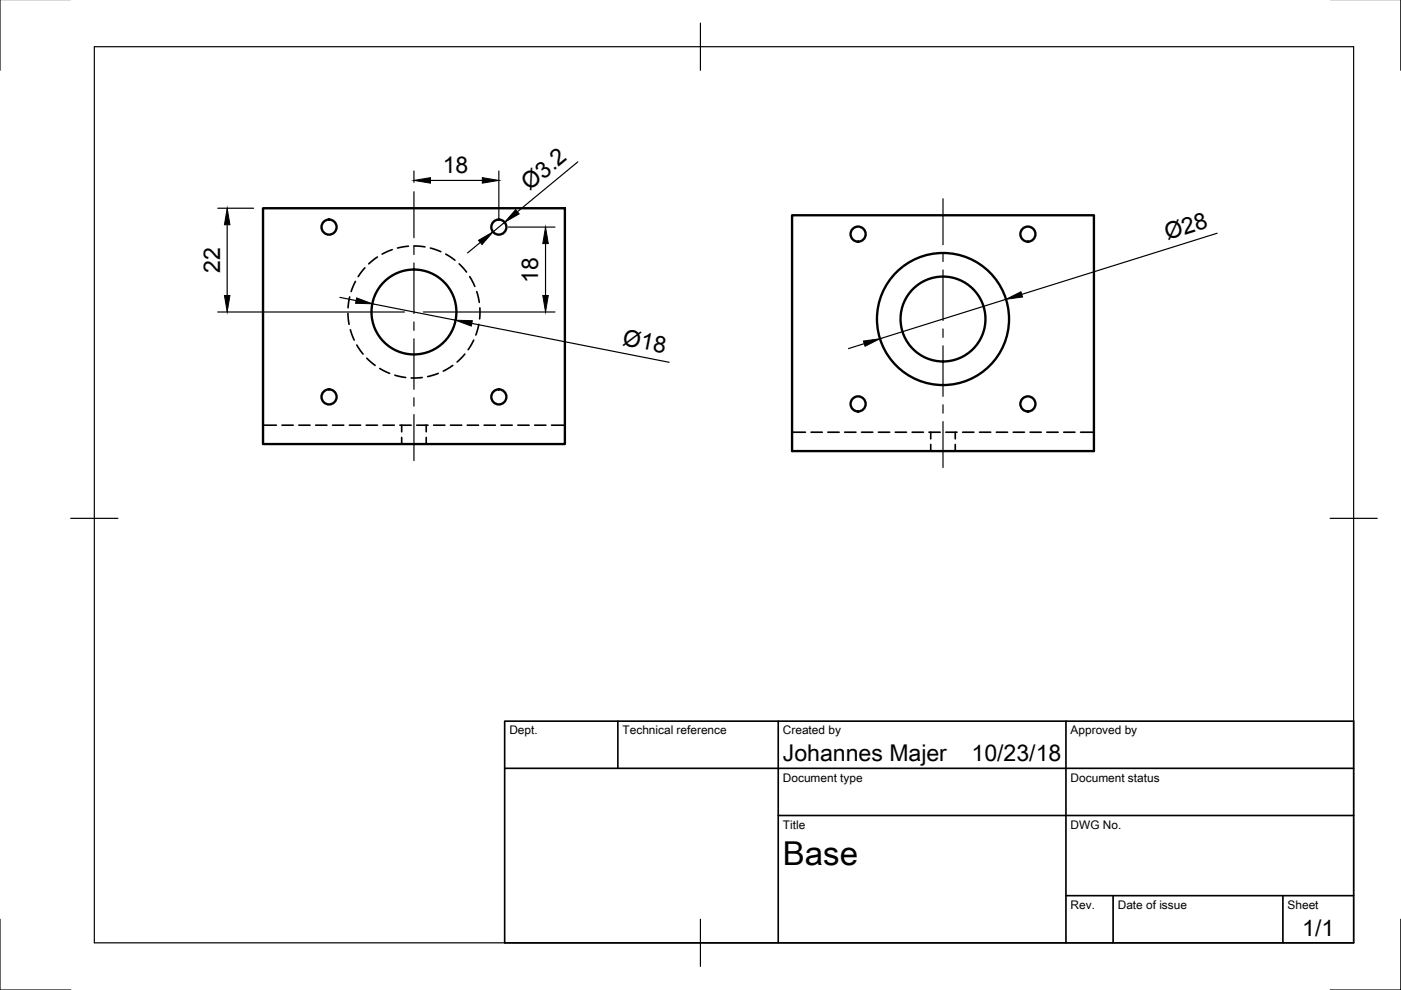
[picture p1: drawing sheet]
<svg xmlns="http://www.w3.org/2000/svg" width="297mm" height="210mm" viewBox="0 0 297 210" stroke-linecap="round" stroke-linejoin="round" font-family="sans-serif">
<!-- layer: Visible -->
<g fill="none" stroke="#000" stroke-width=".5">
<path d="M55.8 44.2h64v49.9h-64zM167.9 45.6h64v50h-64z"/>
<circle cx="69.8" cy="48.1" r="1.6"/>
<circle cx="105.8" cy="48.1" r="1.6"/>
<circle cx="181.9" cy="49.6" r="1.6"/>
<circle cx="217.9" cy="49.6" r="1.6"/>
<circle cx="87.8" cy="66.2" r="9"/>
<circle cx="199.9" cy="67.6" r="9"/>
<circle cx="199.9" cy="67.6" r="14"/>
<circle cx="69.8" cy="84.1" r="1.6"/>
<circle cx="105.8" cy="84.1" r="1.6"/>
<circle cx="181.9" cy="85.6" r="1.6"/>
<circle cx="217.9" cy="85.6" r="1.6"/>
</g>
<!-- layer: Hidden -->
<g fill="none" stroke="#000" stroke-width=".35">
<path d="M75.4 59.7l-.9 2.1M77.4 56.8l-1.5 1.8M80 54.5l-1.8 1.4M83.2 52.9l-2.2 1M86.6 52.2l-2.3 .4M87.8 52.1l2.3 .2M91.2 52.6l2.3 .8M94.5 53.9l2 1.3M97.3 55.9l1.6 1.8M99.6 58.6l1.1 2.1M73.8 66.4l.2 2.4M74.1 63l-.3 2.3"/>
<path d="M74.3 69.9l.8 2.2M75.6 73.1l1.4 2M77.8 75.9l1.7 1.6M80.5 78.1l2.1 1.1M83.7 79.6l2.3 .4M92.9 79.2l-2.2 .6M96 77.5l-2 1.2M98.6 75.1l-1.7 1.6M100.4 72.1l-1.1 2M101.1 61.8l.5 2.3M101.5 68.8l-.6 2.2M101.7 65.3v2.3"/>
<path d="M55.8 90.2h2.8M59.8 90.2h2.4M63.4 90.2h2.3M66.9 90.2h2.4M70.5 90.2h2.4M74.1 90.2h2.4M77.6 90.2h2.4M81.2 90.2h2.4M84.8 90.2h2.4M85.2 90.2v1.4M85.2 92.7v1.4M88.4 90.2h2.3"/>
<path d="M89.5 80l-2.3 .1M90.4 90.2v1.4M90.4 92.7v1.4M91.9 90.2h2.4M95.5 90.2h2.4M99.1 90.2h2.4M102.6 90.2h2.4M106.2 90.2h2.4M109.8 90.2h2.4M113.4 90.2h2.3M116.9 90.2h2.9M167.9 91.6h2.9"/>
<path d="M172 91.6h2.3M175.5 91.6h2.4M179.1 91.6h2.4M182.7 91.6h2.4M186.2 91.6h2.4M189.8 91.6h2.4M193.4 91.6h2.4M197 91.6h2.3M197.3 91.6v1.4M197.3 94.2v1.4M200.5 91.6h2.4M202.5 91.6v1.4"/>
<path d="M202.5 94.2v1.4M204.1 91.6h2.4M207.7 91.6h2.4M211.2 91.6h2.4M214.8 91.6h2.4M218.4 91.6h2.4M222 91.6h2.3M225.5 91.6h2.4M229.1 91.6h2.8"/>
</g>
<!-- layer: Border -->
<path d="M0 -.1v15M297 -.1v15M20 9.9h267v190h-267zM148.5 4.9v10M15 109.9h10M282 109.9h10M0 194.9v15h15M148.5 194.9v10M297 194.9v15h-15" fill="none" stroke="#000" stroke-width=".25"/>
<!-- layer: TitleBlock -->
<path d="M107 152.9h180v47h-180zM131 152.9v10M165 152.9v47M226 152.9v47M107 162.9h180M165 172.9h122M226 189.9h61M236 189.9v10M272 189.9v10" fill="none" stroke="#000" stroke-width=".35"/>
<!-- layer: Center Lines -->
<g fill="none" stroke="#000" stroke-width=".25">
<path d="M87.8 40.6v9.8M87.8 52.2v1.8M87.8 55.8v10.7M199.9 42.1v9.8M199.9 53.7v1.8M199.9 57.2v10.8M87.8 68.3v1.7M87.8 71.8v10.7M199.9 69.7v1.8M199.9 73.3v10.7M87.8 84.3v1.8M87.8 87.9v9.8"/>
<path d="M199.9 85.8v1.8M199.9 89.4v9.7"/>
</g>
<!-- layer: Dimensions -->
<g fill="none" stroke="#000" stroke-width=".25">
<path d="M87.8 36.3v2.3M91.3 38.3h11M105.8 36.3v9.8M122.5 34.3l-12.8 10.6M46.2 44.2h7.6M48.2 47.7v15M101.8 51.4l-2.7 2.2M107 47.1l-2.5 2.1M107.8 48.1h9.9M115.7 51.6v11.1M258.1 49.4l-41.5 13M46.2 66.1h39.6"/>
<path d="M72.1 63.1l3.4 .6M78.9 64.4l17.7 3.5M89.8 66.1h27.9M100 68.6l41.9 8.2M183.2 72.9l-3.3 1M213.3 63.5l-26.7 8.3"/>
</g>
<path d="M87.8 38.3l3.5-.6v1.1zM102.3 37.7l3.5 .6-3.5 .5zM48.2 44.2l.6 3.5h-1.2zM101.5 50.9l3-1.7-2.3 2.6zM109.3 44.5l.8 .9-3.1 1.7zM115.7 48.1l.5 3.5h-1.1zM47.6 62.7h1.2l-.6 3.4zM75.6 63.2l3.3 1.2-3.5-.1zM96.6 67.9l3.5 .1-.2 1.1zM115.1 62.7h1.1l-.5 3.4zM183.1 72.3l3.5-.5-3.2 1.6zM213.3 63.5l3.2-1.6 .3 1.1z" fill="#000" stroke="#000" stroke-width=".21"/>
<text font-size="7" x="166" y="183.4">Base</text>
<g font-size="4.9">
<text x="93.9" y="36.7">18</text>
<text x="112.3" y="40.5" transform="rotate(-40 112.3 40.5)">Ø3.2</text>
<text x="247.5" y="50.9" transform="rotate(-17 247.5 50.9)">Ø28</text>
<text x="46.7" y="57.8" transform="rotate(-90 46.7 57.8)">22</text>
<text x="114.1" y="60" transform="rotate(-90 114.1 60)">18</text>
<text x="131.9" y="73.1" transform="rotate(11 131.9 73.1)">Ø18</text>
<text x="166" y="161.4">Johannes Majer</text>
<text x="206" y="161.4">10/23/18</text>
<text x="276.1" y="198.5">1/1</text>
</g>
<g font-size="2.5">
<text x="108" y="155.7">Dept.</text>
<text x="132" y="155.7">Technical reference</text>
<text x="166" y="155.7">Created by</text>
<text x="227" y="155.7">Approved by</text>
<text x="166" y="165.7">Document type</text>
<text x="227" y="165.7">Document status</text>
<text x="166" y="175.7">Title</text>
<text x="227" y="175.7">DWG No.</text>
<text x="227" y="192.7">Rev.</text>
<text x="237" y="192.7">Date of issue</text>
<text x="273" y="192.7">Sheet</text>
</g>
</svg>
